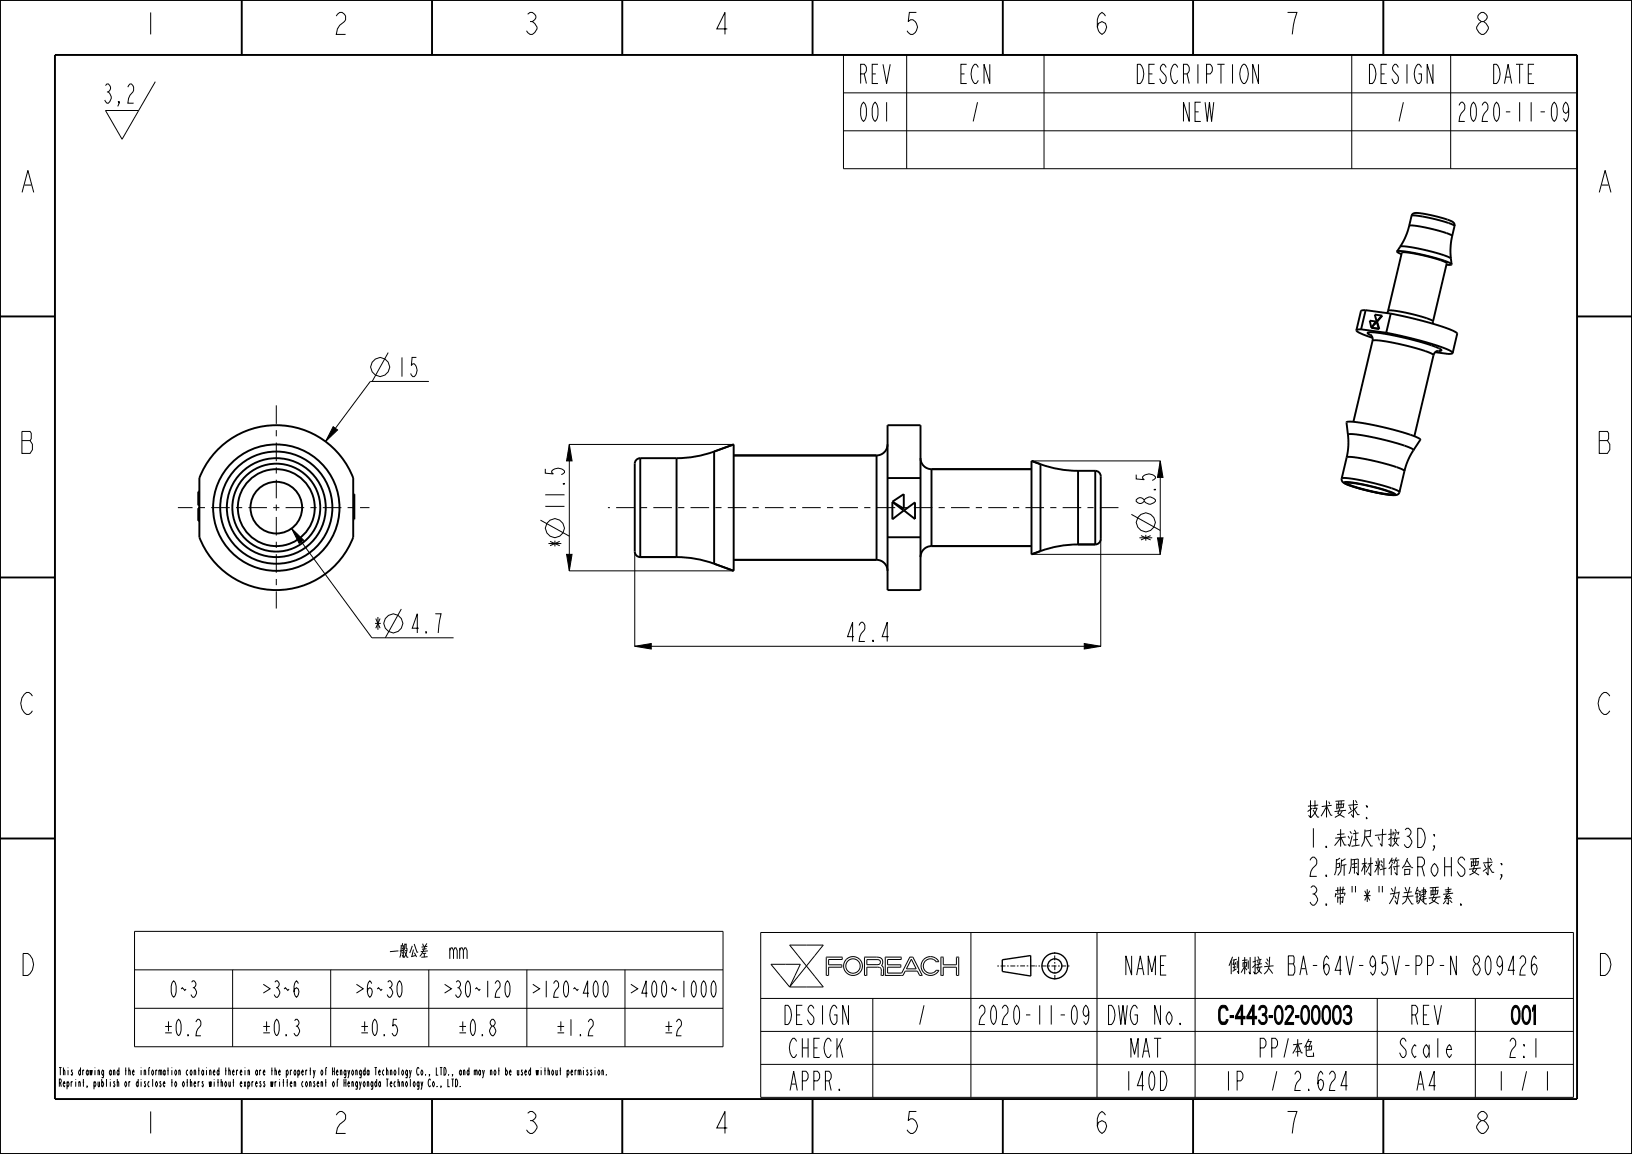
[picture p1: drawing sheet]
<svg xmlns="http://www.w3.org/2000/svg" width="297mm" height="210mm" viewBox="0 0 297 210" stroke-linecap="round" stroke-linejoin="round" font-family="sans-serif">
<g fill="none" stroke="#000" stroke-width=".18">
<path d="M19.2 15.6l.3-.3a.78 .78 0 0 1 .6 .6 .78 .78 0 0 1-.4 .8l.3 .3a1.2 1.2 0 0 1-.3 1.8h-.2l-.4-.6M19.5 16.7h.2M21.7 18.8l-.1-.3h.1v.3l-.3 .6M23.3 15.9l.4-.6h.2a1.25 1.25 0 0 1-.2 2l-.3 .6-.1 .9h1M28.3 14.9l-3.1 5.2M153.5 10h133.5v20.7h-133.5zM153.5 16.9h133.5M165 10v20.7M190 10v20.7M246 10v20.7M264 10v20.7M19.2 20.1h6l-3 5.2z"/>
<path d="M153.5 23.8h133.5M60.6 77.6l.8 .6-2.2 2.1zM70.6 64.2l-2.9 5.2M78.1 69.4h-10.7l-8.2 10.9M53.1 96.2l2.1 2.1-.8 .6zM53.1 96.2l14.6 19.9h14.8M98.4 94.7l5.2 2.9M103.6 80.9h29.9M103.6 80.9l.5 3h-1zM103.6 80.9v23M187.8 83.9h23.4M200.3 98.1v19.6"/>
<path d="M205.9 93.6l5.2 2.9M210.6 97.9h1l-.5 3zM211.1 83.9l.5 3h-1zM211.1 83.9v17M73 110.8l-2.9 5.3M103.1 100.9h1l-.5 3zM103.6 103.9h29.9M115.5 117.6l3-.5v1zM115.5 100.4v17.3M115.5 117.6h84.8M187.8 100.9h23.4M197.3 117.1l3 .5-3 .5z"/>
<path d="M24.5 169.5h107.1v21h-107.1zM24.5 176.5h107.1M42.3 176.5v14M60.2 176.5v14M78 176.5v14M82.5 173l.3-.5h.2l.2 .5v1.5M83.7 173l.2-.5h.2l.2 .5v1.5M83.7 172.5v2M84.3 173l.3-.5h.2l.2 .5v1.5M95.9 176.5v14M113.7 176.5v14M138.4 169.7h147.9v30h-147.9z"/>
<path d="M140.3 175.5h5.3l-1.9 4.1zM143.7 172h6.1l-3 3.8zM146.8 175.8l3 3.8h-6.1M146.8 175.8l-3.1 3.8M150.8 177.5v-1.5h2.4v-.4h-2.4v-1h2.4l.1-.4h-2.9v3.3h.4M157.8 174.6l2.1 .1 .3 .1v.4l-.4 .3h-2zM157.8 177.5v-1.5h1.9l.4 .1 .2 .2 .1 1.2h.4M160.8 177.5v-1.3l-.4-.5 .2-.6-.2-.7-.7-.2h-2.3l-.1 3.3h.5M164.3 177.5h.1M165.9 174.6l.8 1.7h-1.7zM166.1 174.2h-.5l-1.5 2.9h-2.6v-1.1h2.4v-.4h-2.4v-1h2.5v-.4h-2.9v3.3h3.2M166.1 174.2h.1"/>
<path d="M166.1 174.2l1.7 3.3h-.4l-.4-.8h-2.3l-.4 .8M170.4 175l-.7-.5h-.8l-.6 .5-.3 .8 .3 .8 .6 .4h.8l.7-.4M170.4 176.6h.1M170.4 175h.1M170.4 176.6h.4M170.4 175h.5l-.4-.5-.5-.3-.7-.1-.7 .1-.5 .4-.3 .5-.2 .5 .1 .7 .5 .8 1 .4 1-.2 .7-.7M170.8 176.6h.1M171.2 174.2h.5v1.4h2.4v-1.4h.4v3.3h-.4v-1.5h-2.4v1.5h-.5zM176.7 169.7v30M199.6 169.7v30M217.5 169.7v30M24.5 183.5h107.1"/>
<path d="M138.4 181.7h147.9M138.4 187.7h147.9M138.4 193.7h147.9M158.8 181.7v18M250.6 181.7v18M268.5 181.7v18"/>
<circle cx="69.2" cy="66.8" r="1.72"/>
<circle cx="101" cy="96.1" r="1.72"/>
<circle cx="208.5" cy="95.1" r="1.72"/>
<circle cx="71.5" cy="113.4" r="1.72"/>
<circle cx="155.2" cy="175.8" r="1.31"/>
<circle cx="155.2" cy="175.8" r="1.71"/>
</g>
<path d="M53.1 96.2l2.1 2.1-.8 .6zM60.6 77.6l.8 .6-2.2 2.1zM103.6 80.9l.5 3h-1zM211.1 83.9l.5 3h-1zM103.1 100.9h1l-.5 3zM115.5 117.6l3-.5v1zM197.3 117.1l3 .5-3 .5zM210.6 97.9h1l-.5 3z" fill="#000"/>
<g fill="none" stroke="#000" stroke-width=".35">
<path d="M0 0h297v210h-297zM10 10h277v190h-277zM44 .1v10M78.6 .1v10M113.2 .1v10M147.9 .1v10M182.5 .1v10M217.1 .1v10M251.7 .1v10M257.1 39l.7-.3 1.7 .3 2.7 .6 2 .7a.76 .76 0 0 1 .5 .8l-1.1-.5-2.7-.8-2.8-.5h-1.2zM0 57.6h10M247.7 59.9h-.2a.41 .41 0 0 0-.6 .3l.9 .5 2 .8"/>
<path d="M247.7 59.9l4.6 .7M248.5 56.4l4.6 .7M248.5 56.4l-.8 3.5M248.5 56.4l-.8 .2M249.6 59.6h.1M249.6 59.6l.1 .1M249.6 59.6l1.4 .3M250.4 58.5l-.3 .5M250.4 58.5l-1.1-.1 .3 1.2M250.4 58.5l-.8 1.1M250.5 58.5l.5 1.4M250.5 58.5l-.9 1.1"/>
<path d="M251.5 57.4l-1 1.1M251.5 57.4l-1.3-.1 .3 1.2M252.4 57l.1-.1a.56 .56 0 0 1 .9-.4l3.9 .8 3.2 1a.42 .42 0 0 1 .3 .6M253.1 57.1l7.7 1.8a12.4 12.4 0 0 1 4.4 1.8M253.1 57.1l-.8 3.5M256.5 41.1h1.2l2.8 .5 2.7 .8 1.1 .5a11.8 11.8 0 0 0-.3 4.2 24.3 24.3 0 0 0-7.5-2.2h-1.7a12.2 12.2 0 0 0 1.7-3.8zM287 57.6h10M161.5 77.4v30M167.5 77.4v30M245.3 79.1a28.4 28.4 0 0 1 8.5 1.5h.4a6.4 6.4 0 0 1 3 1.3 11.8 11.8 0 0 0-1.6 3.8 16.8 16.8 0 0 0-5.8-1.9l-2.2-.4a5.1 5.1 0 0 0-2.5-.2 13.4 13.4 0 0 0 .2-4.1zM249.5 61a1.06 1.06 0 0 1 .3 1 9.8 9.8 0 0 1 4.2 .5l4.3 1a5.8 5.8 0 0 1 2.6 1.1l.2-.5 .5-.3M249.6 61.1l-.3-.2a.33 .33 0 0 1-.4-.4 27.2 27.2 0 0 1 8.2 1.4l1.9 .5a7 7 0 0 1 3.3 1.4l-.8 .1"/>
<path d="M252.3 60.6l7.7 1.8a12.4 12.4 0 0 1 4.4 1.8 .62 .62 0 0 1-.9 .2l-2.3-.3M36.1 93.3h.2M36.1 93h.2M36.1 92.7h.2M36.1 92.5h.2M36.1 91.6h.2M36.1 91.3h.2M36.1 90.1h.2M36.1 89.8h.2M36.3 89.5h-.2v2.5h.2M36.3 92.5h-.2v2.3h.2M64.3 89.9h.2v4.6h-.2"/>
<path d="M64.3 91.3h.2M115.8 83.7l.7-.3v18a1 1 0 0 1-1-1v-16zM130 82.2v20.4M130 82.2a20 20 0 0 1-6.9 1.2v18M133.5 82.9h26M133.5 80.9l-3.5 1.3M159.5 82.9v19M161.5 80.9a2 2 0 0 1-2 2M161.5 97.8h6M161.5 87h6M162.4 91.3l2.1 1.6-2.1 1.6zM162.4 91.3l2.1-1.4v2.7z"/>
<path d="M164.5 92.9l2-1.5v3.1zM167.5 83.4a2 2 0 0 0 2 2M169.5 99.4h18.2M169.5 85.4h18.2M169.5 99.4a2 2 0 0 0-2 2M169.5 85.4v14M187.7 83.9l1.7 .6M189.4 84.5a20 20 0 0 0 6.8 1.2v13.4M189.4 84.5v15.8M196.2 99.1a20 20 0 0 0-6.8 1.2M196.2 99.1h3.1M199.3 85.7a1 1 0 0 1 1 1v11.4a1 1 0 0 1-1 1z"/>
<path d="M244.2 87h.9l1.9 .3 5.2 1.2a5.5 5.5 0 0 1 2.5 1.1 1.36 1.36 0 0 1-1.7 .5l-4.8-1-2.1-.6-1.5-.6a.74 .74 0 0 1-.4-.9zM244.6 87.8l.9-.1 1.8 .3 4.4 1.1a4 4 0 0 1 2.2 .9l-.8 .1-1.9-.3-4.4-1.1a4 4 0 0 1-2.2-.9zM0 105.1h10M116.5 101.4h6.6M123.1 101.4a20 20 0 0 1 6.9 1.2M130 102.6l3.5 1.3M133.5 101.9h26M159.5 101.9a2 2 0 0 1 2 2M189.4 100.3l-1.7 .6M287 105.1h10M0 152.6h10M287 152.6h10"/>
<path d="M44 200.1v10M78.6 200.1v10M113.2 200.1v10M147.9 200.1v10M182.5 200.1v10M217.1 200.1v10M251.7 200.1v10"/>
<circle cx="50.3" cy="92.4" r="9"/>
<circle cx="50.3" cy="92.4" r="10.2"/>
<circle cx="50.3" cy="92.4" r="8"/>
<circle cx="50.3" cy="92.4" r="15"/>
</g>
<g fill="none" stroke="#000" stroke-width=".25">
<path d="M187.6 173.9v3.7l-5.2-.8v-2.1l5.2-.8"/>
<circle cx="192" cy="175.8" r="2.34"/>
<circle cx="192" cy="175.8" r="1.29"/>
</g>
<path d="M181.5 175.8h6.8M191.9 173.3l.1 5M194.6 175.8h-6.2" fill="none" stroke="#000" stroke-width=".18" stroke-dasharray=".3 .3 .9 .3" stroke-linecap="butt"/>
<!-- layer: 02___PRT_ALL_AXES -->
<g fill="none" stroke="#000" stroke-width=".35">
<path d="M256.9 39.3l-.4 1.8M247.7 56.6l-.9 3.5M252.6 56.6l2.5-10.6a20.7 20.7 0 0 1 6.9 1.3l1.3 .6-2.5 10.6M254.2 45.8l.8 .4M254.2 45.8a22.4 22.4 0 0 1 7.3 1.2 6.9 6.9 0 0 1 2.7 1.1M254.8 44.9l-.6 .9M264 47.1l.2 1M264.2 48.1l-1 .1M264.7 41.1l-.4 1.8M161.5 77.4h6M245.3 79.1l-.3-2.3a11.6 11.6 0 0 1 4.8 .5l4.8 1.2a8.8 8.8 0 0 1 3.9 1.5l-1.3 1.9M249.8 62l-3.5 14.8"/>
<path d="M260.9 64.6l-3.5 14.8M265.2 60.7l-.8 3.5M116.5 83.4h6.6M130 82.2l3.5-1.3v23l-3.5-1.3M133.5 82.9h26M169.5 99.4h18.2M169.5 85.4h18.2M189.4 84.5l-1.7-.6v17l1.7-.6M196.2 99.1h3.1M196.2 85.7h3.1M245.1 83.2l-.9 3.9M245.2 87.9l2.1 .2 3.8 .9a3.9 3.9 0 0 1 2.3 .9l-2.1-.2-3.8-.9a3.9 3.9 0 0 1-2.3-.9z"/>
<path d="M255.6 85.7l-.9 3.9M116.5 101.4h6.6M133.5 101.9h26M161.5 107.4h6"/>
<circle cx="50.3" cy="92.4" r="11.5"/>
<circle cx="50.3" cy="92.4" r="7"/>
<circle cx="50.3" cy="92.4" r="4.7"/>
</g>
<path d="M203.5 92.4h-92.9" fill="none" stroke="#000" stroke-width=".18" stroke-dasharray="1.1 1.1 3.4 1.1" stroke-dashoffset="2.3" stroke-linecap="butt"/>
<path d="M50.3 92.4v18.3M50.3 92.4v-18.9M50.3 92.4h-17.9M50.3 92.4h16.9" fill="none" stroke="#000" stroke-width=".18" stroke-dasharray="1.1 1.1 3.4 1.1" stroke-dashoffset=".6" stroke-linecap="butt"/>
<g font-size="5.2">
<text x="26.1" y="6.3">1</text>
<text x="60.7" y="6.3">2</text>
<text x="95.4" y="6.3">3</text>
<text x="130" y="6.3">4</text>
<text x="164.6" y="6.3">5</text>
<text x="199.2" y="6.3">6</text>
<text x="233.9" y="6.3">7</text>
<text x="268.5" y="6.3">8</text>
<text x="3.8" y="35">A</text>
<text x="290.8" y="35">A</text>
<text x="3.8" y="82.5">B</text>
<text x="290.8" y="82.5">B</text>
<text x="3.8" y="130">C</text>
<text x="290.8" y="130">C</text>
<text x="3.8" y="177.5">D</text>
<text x="290.8" y="177.5">D</text>
<text x="26.1" y="206.3">1</text>
<text x="60.7" y="206.3">2</text>
<text x="95.4" y="206.3">3</text>
<text x="130" y="206.3">4</text>
<text x="164.6" y="206.3">5</text>
<text x="199.2" y="206.3">6</text>
<text x="233.9" y="206.3">7</text>
<text x="268.5" y="206.3">8</text>
</g>
<g font-size="4.6">
<text x="155.8" y="15.2">REV</text>
<text x="174.1" y="15.2">ECN</text>
<text x="205.5" y="15.2">DESCRIPTION</text>
<text x="248.2" y="15.2">DESIGN</text>
<text x="270.9" y="15.2">DATE</text>
<text x="155.8" y="22.1">001</text>
<text x="176.4" y="22.1">/</text>
<text x="214.6" y="22.1">NEW</text>
<text x="253.9" y="22.1">/</text>
<text x="264.1" y="22.1">2020-11-09</text>
<text x="72.1" y="68.5">15</text>
<text x="102.7" y="93.2" transform="rotate(-90 102.7 93.2)">11.5</text>
<text x="210.3" y="92.1" transform="rotate(-90 210.3 92.1)">8.5</text>
<text x="102.7" y="100" transform="rotate(-90 102.7 100)">*</text>
<text x="210.3" y="98.9" transform="rotate(-90 210.3 98.9)">*</text>
<text x="67.7" y="115.2">*</text>
<text x="74.5" y="115.2">4.7</text>
<text x="153.7" y="116.7">42.4</text>
<text x="237.8" y="149">技术要求:</text>
<text x="237.8" y="154.2">1.未注尺寸按3D;</text>
<text x="237.8" y="159.5">2.所用材料符合RoHS要求;</text>
<text x="237.8" y="164.7">3.带&quot;*&quot;为关键要素.</text>
<text x="204" y="177.4">NAME</text>
<text x="216.7" y="177.4">倒刺接头 BA-64V-95V-PP-N 809426</text>
<text x="141.8" y="186.4">DESIGN</text>
<text x="166.6" y="186.4">/</text>
<text x="176.8" y="186.4">2020-11-09</text>
<text x="200.6" y="186.4">DWG No.</text>
<text x="218.1" y="186.4">C-443-02-00003</text>
<text x="256.2" y="186.4">REV</text>
<text x="274" y="186.4">001</text>
<text x="143" y="192.4">CHECK</text>
<text x="205.2" y="192.4">MAT</text>
<text x="228.6" y="192.4">PP本色</text>
<text x="232.9" y="192.4">/</text>
<text x="253.9" y="192.4">Scale</text>
<text x="274" y="192.4">2:1</text>
<text x="143" y="198.4">APPR.</text>
<text x="204" y="198.4">140D</text>
<text x="222.3" y="198.4">IP</text>
<text x="230.9" y="198.4">/ 2.624</text>
<text x="257.3" y="198.4">A4</text>
<text x="272.1" y="198.4">1</text>
<text x="276.3" y="198.4">/ 1</text>
</g>
<g font-size="3.9">
<text x="66.3" y="174.5">一般公差</text>
<text x="30.5" y="181.5">0~3</text>
<text x="46.4" y="181.5">＞3~6</text>
<text x="63.3" y="181.5">＞6~30</text>
<text x="79.2" y="181.5">＞30~120＞120~400＞400~1000</text>
<text x="28.5" y="188.5">±0.2</text>
<text x="46.4" y="188.5">±0.3</text>
<text x="64.2" y="188.5">±0.5</text>
<text x="82.1" y="188.5">±0.8</text>
<text x="99.9" y="188.5">±1.2</text>
<text x="119.7" y="188.5">±2</text>
</g>
<g font-size="1.8">
<text x="10.6" y="195.7">This drawing and the information contained therein are the property of</text>
<text x="10.6" y="197.8">Reprint, publish or disclose to others without express written consent of</text>
<text x="60.3" y="195.7">Hengyongda Technology Co., LTD., and may not be used without permission.</text>
<text x="62.4" y="197.8">Hengyongda Technology Co., LTD.</text>
</g>
</svg>
